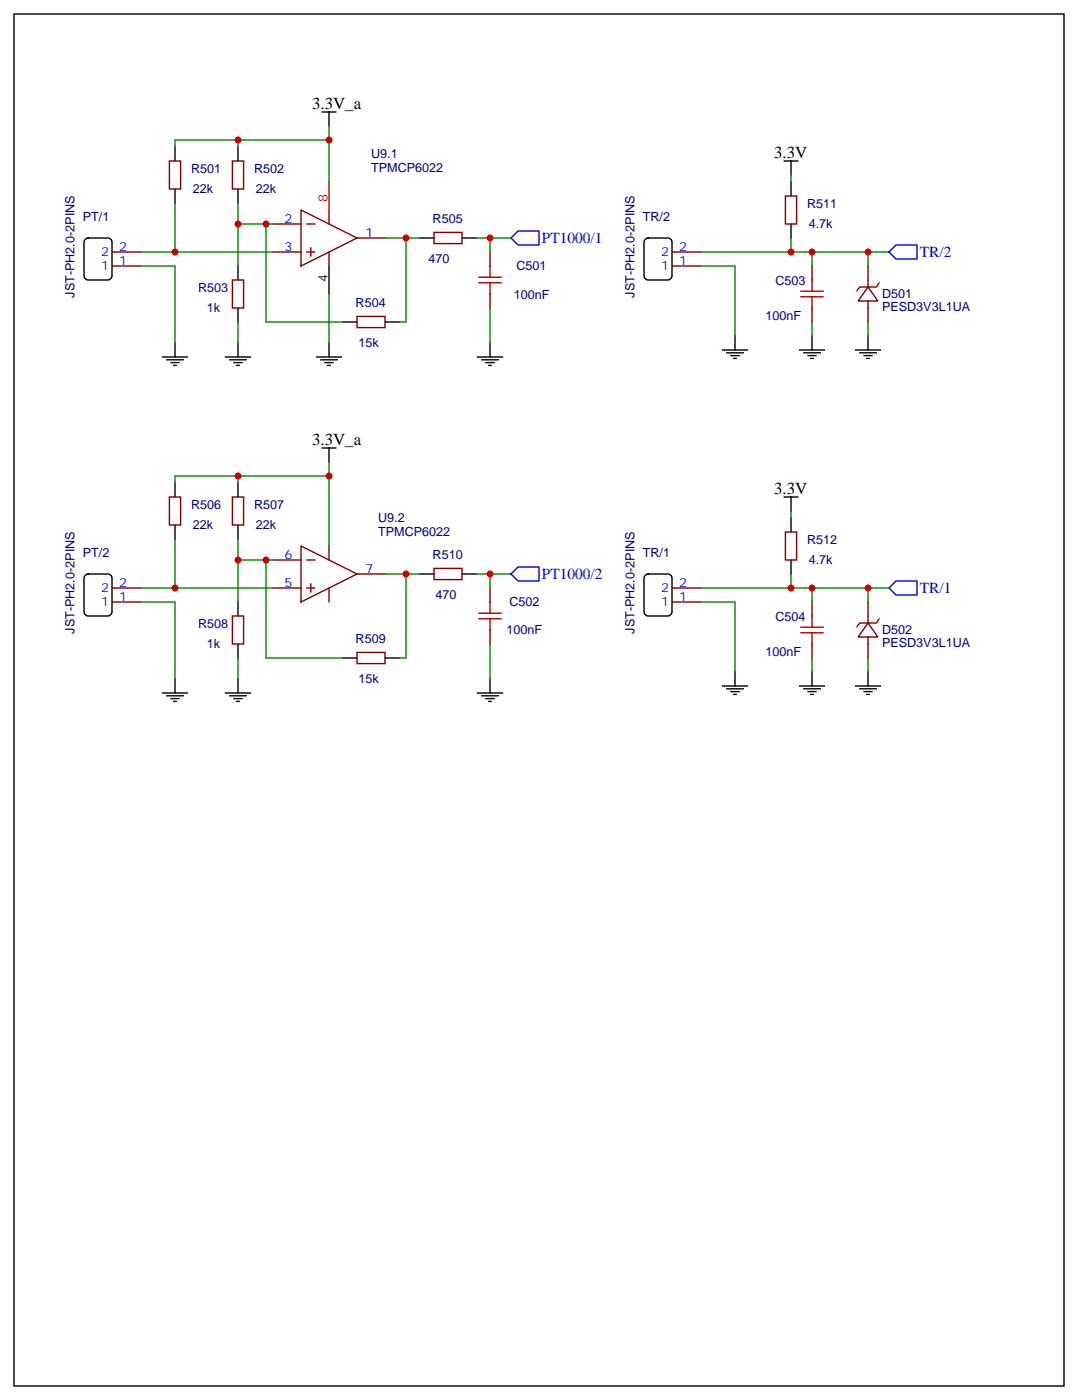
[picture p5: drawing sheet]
<svg xmlns="http://www.w3.org/2000/svg" width="272mm" height="353mm" viewBox="0 0 272 353" stroke-linecap="round" stroke-linejoin="round" font-family="sans-serif">
<g fill="none" stroke="#000" stroke-width=".35">
<path d="M3.5 3.5h264.6v345.7h-264.6zM44.1 37v3.6M60 37v3.6M81.1 28.2h3.6M82.9 28.2v3.6M44.1 47.6v3.6M60 47.6v3.6M105.8 60h3.6M116.4 60h3.5M197.6 40.6h3.5M199.3 40.6v3.5M199.3 45.9v3.5"/>
<path d="M199.3 56.4v3.6M21.4 60.4l.8-.4h5a1.06 1.06 0 0 1 1 1v8.5a1.13 1.13 0 0 1-1 1.1h-5a1.13 1.13 0 0 1-1-1.1v-8.5zM60 67v3.6M60 77.6v3.5M82.9 67v7.1M162.5 60.4l.8-.4h5a1.06 1.06 0 0 1 1 1v8.5a1.13 1.13 0 0 1-1 1.1h-5a1.13 1.13 0 0 1-1-1.1v-8.5zM40.9 90h6.4M42 90.7h4.2M43 91.4h2.2M43.7 92.1h.7M44.1 86.4v3.6M56.8 90h6.3"/>
<path d="M57.9 90.7h4.2M58.9 91.4h2.1M59.6 92.1h.7M60 86.4v3.6M79.7 90h6.4M80.8 90.7h4.2M81.8 91.4h2.2M82.5 92.1h.8M82.9 86.4v3.6M86.4 81.1h3.6M97 81.1h3.5M120.3 90h6.3"/>
<path d="M121.4 90.7h4.2M122.4 91.4h2.1M123.1 92.1h.7M123.5 86.4v3.6M182 88.2h6.4M183.1 88.9h4.2M184.1 89.6h2.2M184.9 90.3h.7M185.2 84.7v3.5M201.4 88.2h6.4M202.5 88.9h4.2M203.6 89.6h2.1"/>
<path d="M204.3 90.3h.7M204.6 84.7v3.5M215.5 88.2h6.4M216.6 88.9h4.2M217.7 89.6h2.1M218.4 90.3h.7M218.7 84.7v3.5M81.1 112.9h3.6M82.9 112.9v3.5M44.1 121.7v3.5M44.1 132.3v3.5M60 121.7v3.5"/>
<path d="M60 132.3v3.5M197.6 125.2h3.5M199.3 125.2v3.6M199.3 130.5v3.6M21.4 145.1l.8-.5h5a1.06 1.06 0 0 1 1 1.1v8.5a1.13 1.13 0 0 1-1 1h-5a1.13 1.13 0 0 1-1-1v-8.5zM60 151.7v3.5M105.8 144.6h3.6M116.4 144.6h3.5M162.5 145.1l.8-.5h5a1.06 1.06 0 0 1 1 1.1v8.5a1.13 1.13 0 0 1-1 1h-5a1.13 1.13 0 0 1-1-1v-8.5zM199.3 141.1v3.5M40.9 174.6h6.4M42 175.3h4.2"/>
<path d="M43 176h2.2M43.7 176.7h.7M44.1 171.1v3.5M56.8 174.6h6.3M57.9 175.3h4.2M58.9 176h2.1M59.6 176.7h.7M60 162.3v3.5M60 171.1v3.5M86.4 165.8h3.6M97 165.8h3.5M120.3 174.6h6.3"/>
<path d="M121.4 175.3h4.2M122.4 176h2.1M123.1 176.7h.7M123.5 171.1v3.5M182 172.9h6.4M183.1 173.6h4.2M184.1 174.3h2.2M184.9 175h.7M185.2 169.3v3.6M201.4 172.9h6.4M202.5 173.6h4.2M203.6 174.3h2.1"/>
<path d="M204.3 175h.7M204.6 169.3v3.6M215.5 172.9h6.4M216.6 173.6h4.2M217.7 174.3h2.1M218.4 175h.7M218.7 169.3v3.6"/>
</g>
<g fill="none" stroke="#870000" stroke-width=".35">
<path d="M42.7 40.6h2.8v7h-2.8zM58.6 40.6h2.8v7h-2.8zM68.8 56.4h7M75.8 52.9l14.2 7.1-14.2 7zM77.3 56.4h2.1M82.9 52.9v3.5M90 60h7M109.4 58.6h7v2.8h-7zM197.9 49.4h2.8v7h-2.8zM28.2 63.5h7.1M28.2 67h7.1M58.6 70.6h2.8v7h-2.8z"/>
<path d="M68.8 63.5h7M77.3 63.5h2.1M78.3 62.4v2.2M82.9 63.5v3.5M90 79.7h7v2.9h-7zM123.5 63.5v3.5M123.5 74.1v3.5M169.3 63.5h7.1M169.3 67h7.1M204.6 67v3.6M204.6 77.6v3.5M218.7 72.3l2.5 3.5h-4.9z"/>
<path d="M218.7 67v5.3M218.7 75.8v5.3M221.5 71.3l-.7 1h-4.2l-.7 1.1M42.7 125.2h2.8v7.1h-2.8zM58.6 125.2h2.8v7.1h-2.8zM75.8 137.6l14.2 7-14.2 7.1zM82.9 137.6v3.5M197.9 134.1h2.8v7h-2.8zM28.2 148.2h7.1M28.2 151.7h7.1M58.6 155.2h2.8v7.1h-2.8zM68.8 141.1h7"/>
<path d="M68.8 148.2h7M77.3 141.1h2.1M77.3 148.2h2.1M78.3 147.1v2.1M82.9 148.2v3.5M90 144.6h7M109.4 143.2h7v2.9h-7zM123.5 148.2v3.5M123.5 158.8v3.5M169.3 148.2h7.1M169.3 151.7h7.1M204.6 151.7v3.5"/>
<path d="M218.7 157l2.5 3.5h-4.9zM218.7 151.7v5.3M221.5 155.9l-.7 1.1h-4.2l-.7 1M90 164.4h7v2.8h-7zM204.6 162.3v3.5M218.7 160.5v5.3"/>
</g>
<path d="M82.9 45.9v7" fill="none" stroke="#f00" stroke-width=".35"/>
<g fill="none" stroke="#008700" stroke-width=".35">
<path d="M60 35.3v1.7M82.9 31.8v3.5h-38.8v1.7M82.9 35.3v10.6M44.1 51.2v12.3M60 51.2v15.8M60 56.4h8.8M67 56.4v24.7h19.4M97 60h8.8M102.3 60v21.1h-1.8M119.9 60h8.9M123.5 60v3.5M199.3 60v3.5h24.7"/>
<path d="M199.3 44.1v1.8M35.3 63.5h33.5M35.3 67h8.8v19.4M82.9 74.1v12.3M123.5 77.6v8.8M176.4 63.5h22.9M176.4 67h8.8v17.7M204.6 63.5v3.5M218.7 63.5v3.5M60 81.1v5.3M204.6 81.1v3.6M218.7 81.1v3.6"/>
<path d="M60 119.9v1.8M82.9 119.9v17.7M82.9 116.4v3.5h-38.8v1.8M44.1 135.8v12.4M60 135.8v15.9M199.3 128.8v1.7M35.3 151.7h8.8v19.4M35.3 148.2h33.5M60 141.1h8.8M67 141.1v24.7h19.4M97 144.6h8.8M102.3 144.6v21.2h-1.8"/>
<path d="M119.9 144.6h8.9M123.5 144.6v3.6M176.4 151.7h8.8v17.6M176.4 148.2h22.9M199.3 144.6v3.6h24.7M204.6 148.2v3.5M218.7 148.2v3.5M60 165.8v5.3M123.5 162.3v8.8M204.6 165.8v3.5M218.7 165.8v3.5"/>
</g>
<path d="M128.8 60l1.7-1.8h5.3v3.5h-5.3zM224 63.5l1.8-1.8h5.3v3.6h-5.3zM130.5 142.9h5.3v3.5h-5.3l-1.7-1.8zM224 148.2l1.8-1.8h5.3v3.5h-5.3z" fill="none" stroke="#00f" stroke-width=".35"/>
<g fill="none" stroke="#a10000" stroke-width=".35">
<path d="M120.6 71.3h5.7M120.6 69.9h5.7M123.5 67v2.9M123.5 71.3v2.8M201.8 74.8h5.6M201.8 73.4h5.6M204.6 70.6v2.8M204.6 74.8v2.8M120.6 155.9h5.7M120.6 154.5h5.7M123.5 151.7v2.8M123.5 155.9v2.9"/>
<path d="M201.8 159.5h5.6M201.8 158h5.6M204.6 155.2v2.8M204.6 159.5v2.8"/>
</g>
<g fill="#c00">
<circle cx="60" cy="56.4" r=".88"/>
<circle cx="102.3" cy="60" r=".88"/>
<circle cx="67" cy="56.4" r=".88"/>
<circle cx="82.9" cy="35.3" r=".88"/>
<circle cx="60" cy="35.3" r=".88"/>
<circle cx="44.1" cy="63.5" r=".88"/>
<circle cx="44.1" cy="148.2" r=".88"/>
<circle cx="60" cy="119.9" r=".88"/>
<circle cx="82.9" cy="119.9" r=".88"/>
<circle cx="67" cy="141.1" r=".88"/>
<circle cx="102.3" cy="144.6" r=".88"/>
<circle cx="60" cy="141.1" r=".88"/>
<circle cx="204.6" cy="63.5" r=".88"/>
<circle cx="199.3" cy="63.5" r=".88"/>
<circle cx="218.7" cy="63.5" r=".88"/>
<circle cx="123.5" cy="60" r=".88"/>
<circle cx="123.5" cy="144.6" r=".88"/>
<circle cx="218.7" cy="148.2" r=".88"/>
<circle cx="199.3" cy="148.2" r=".88"/>
<circle cx="204.6" cy="148.2" r=".88"/>
</g>
<g font-size="4.2">
<text x="78.7" y="27.5">3.3V_a</text>
<text x="195.1" y="39.9">3.3V</text>
<text x="78.7" y="112.2">3.3V_a</text>
<text x="195.1" y="124.5">3.3V</text>
</g>
<g font-size="3.9" fill="#00f">
<text x="136.5" y="61.3">PT1000/1</text>
<text x="231.8" y="64.8">TR/2</text>
<text x="136.5" y="146">PT1000/2</text>
<text x="231.8" y="149.4">TR/1</text>
</g>
<g font-size="3.2" fill="#000080">
<text x="93.5" y="39.9">U9.1</text>
<text x="48.1" y="43.5">R501</text>
<text x="64" y="43.5">R502</text>
<text x="93.5" y="43.5">TPMCP6022</text>
<text x="48.6" y="48.8">22k</text>
<text x="64.4" y="48.8">22k</text>
<text x="203.4" y="52.3">R511</text>
<text x="20.9" y="55.8">PT/1</text>
<text x="109" y="56.1">R505</text>
<text x="162" y="55.8">TR/2</text>
<text x="203.8" y="57.6">4.7k</text>
<text x="108" y="66.3">470</text>
<text x="130.1" y="68.1">C501</text>
<text x="195.4" y="71.7">C503</text>
<text x="18.8" y="75" transform="rotate(-90 18.8 75)">JST-PH2.0-2PINS</text>
<text x="49.9" y="73.5">R503</text>
<text x="89.6" y="77.3">R504</text>
<text x="129.5" y="75.3">100nF</text>
<text x="159.9" y="75" transform="rotate(-90 159.9 75)">JST-PH2.0-2PINS</text>
<text x="222.2" y="75.2">D501</text>
<text x="52.1" y="78.7">1k</text>
<text x="192.9" y="80.5">100nF</text>
<text x="222.2" y="78.4">PESD3V3L1UA</text>
<text x="90.3" y="87.5">15k</text>
<text x="48.1" y="128.1">R506</text>
<text x="64" y="128.1">R507</text>
<text x="95.3" y="131.6">U9.2</text>
<text x="48.6" y="133.4">22k</text>
<text x="64.4" y="133.4">22k</text>
<text x="95.3" y="135.2">TPMCP6022</text>
<text x="203.4" y="137">R512</text>
<text x="20.9" y="140.5">PT/2</text>
<text x="109" y="140.8">R510</text>
<text x="162" y="140.5">TR/1</text>
<text x="203.8" y="142.2">4.7k</text>
<text x="109.7" y="151">470</text>
<text x="128.4" y="152.8">C502</text>
<text x="18.8" y="159.7" transform="rotate(-90 18.8 159.7)">JST-PH2.0-2PINS</text>
<text x="49.9" y="158.1">R508</text>
<text x="89.6" y="162">R509</text>
<text x="127.6" y="159.9">100nF</text>
<text x="159.9" y="159.7" transform="rotate(-90 159.9 159.7)">JST-PH2.0-2PINS</text>
<text x="195.4" y="156.4">C504</text>
<text x="222.2" y="159.9">D502</text>
<text x="52.1" y="163.4">1k</text>
<text x="192.9" y="165.2">100nF</text>
<text x="222.2" y="163">PESD3V3L1UA</text>
<text x="90.3" y="172.2">15k</text>
</g>
<text font-size="3.2" fill="#f00" x="82.5" y="50.8" transform="rotate(-90 82.5 50.8)">8</text>
<g font-size="3.2" fill="#00f">
<text x="71.7" y="56.1">2</text>
<text x="92.1" y="59.6">1</text>
<text x="25.5" y="64.6">2</text>
<text x="30" y="63.1">2</text>
<text x="71.7" y="63.1">3</text>
<text x="166.6" y="64.6">2</text>
<text x="171.1" y="63.1">2</text>
<text x="25.5" y="68.1">1</text>
<text x="30" y="66.7">1</text>
<text x="166.6" y="68.1">1</text>
<text x="171.1" y="66.7">1</text>
<text x="71.7" y="140.8">6</text>
<text x="25.5" y="149.2">2</text>
<text x="30" y="147.8">2</text>
<text x="71.7" y="147.8">5</text>
<text x="92.1" y="144.3">7</text>
<text x="166.6" y="149.2">2</text>
<text x="171.1" y="147.8">2</text>
<text x="25.5" y="152.8">1</text>
<text x="30" y="151.3">1</text>
<text x="166.6" y="152.8">1</text>
<text x="171.1" y="151.3">1</text>
</g>
<text font-size="3.2" x="82.5" y="71.2" transform="rotate(-90 82.5 71.2)">4</text>
</svg>
